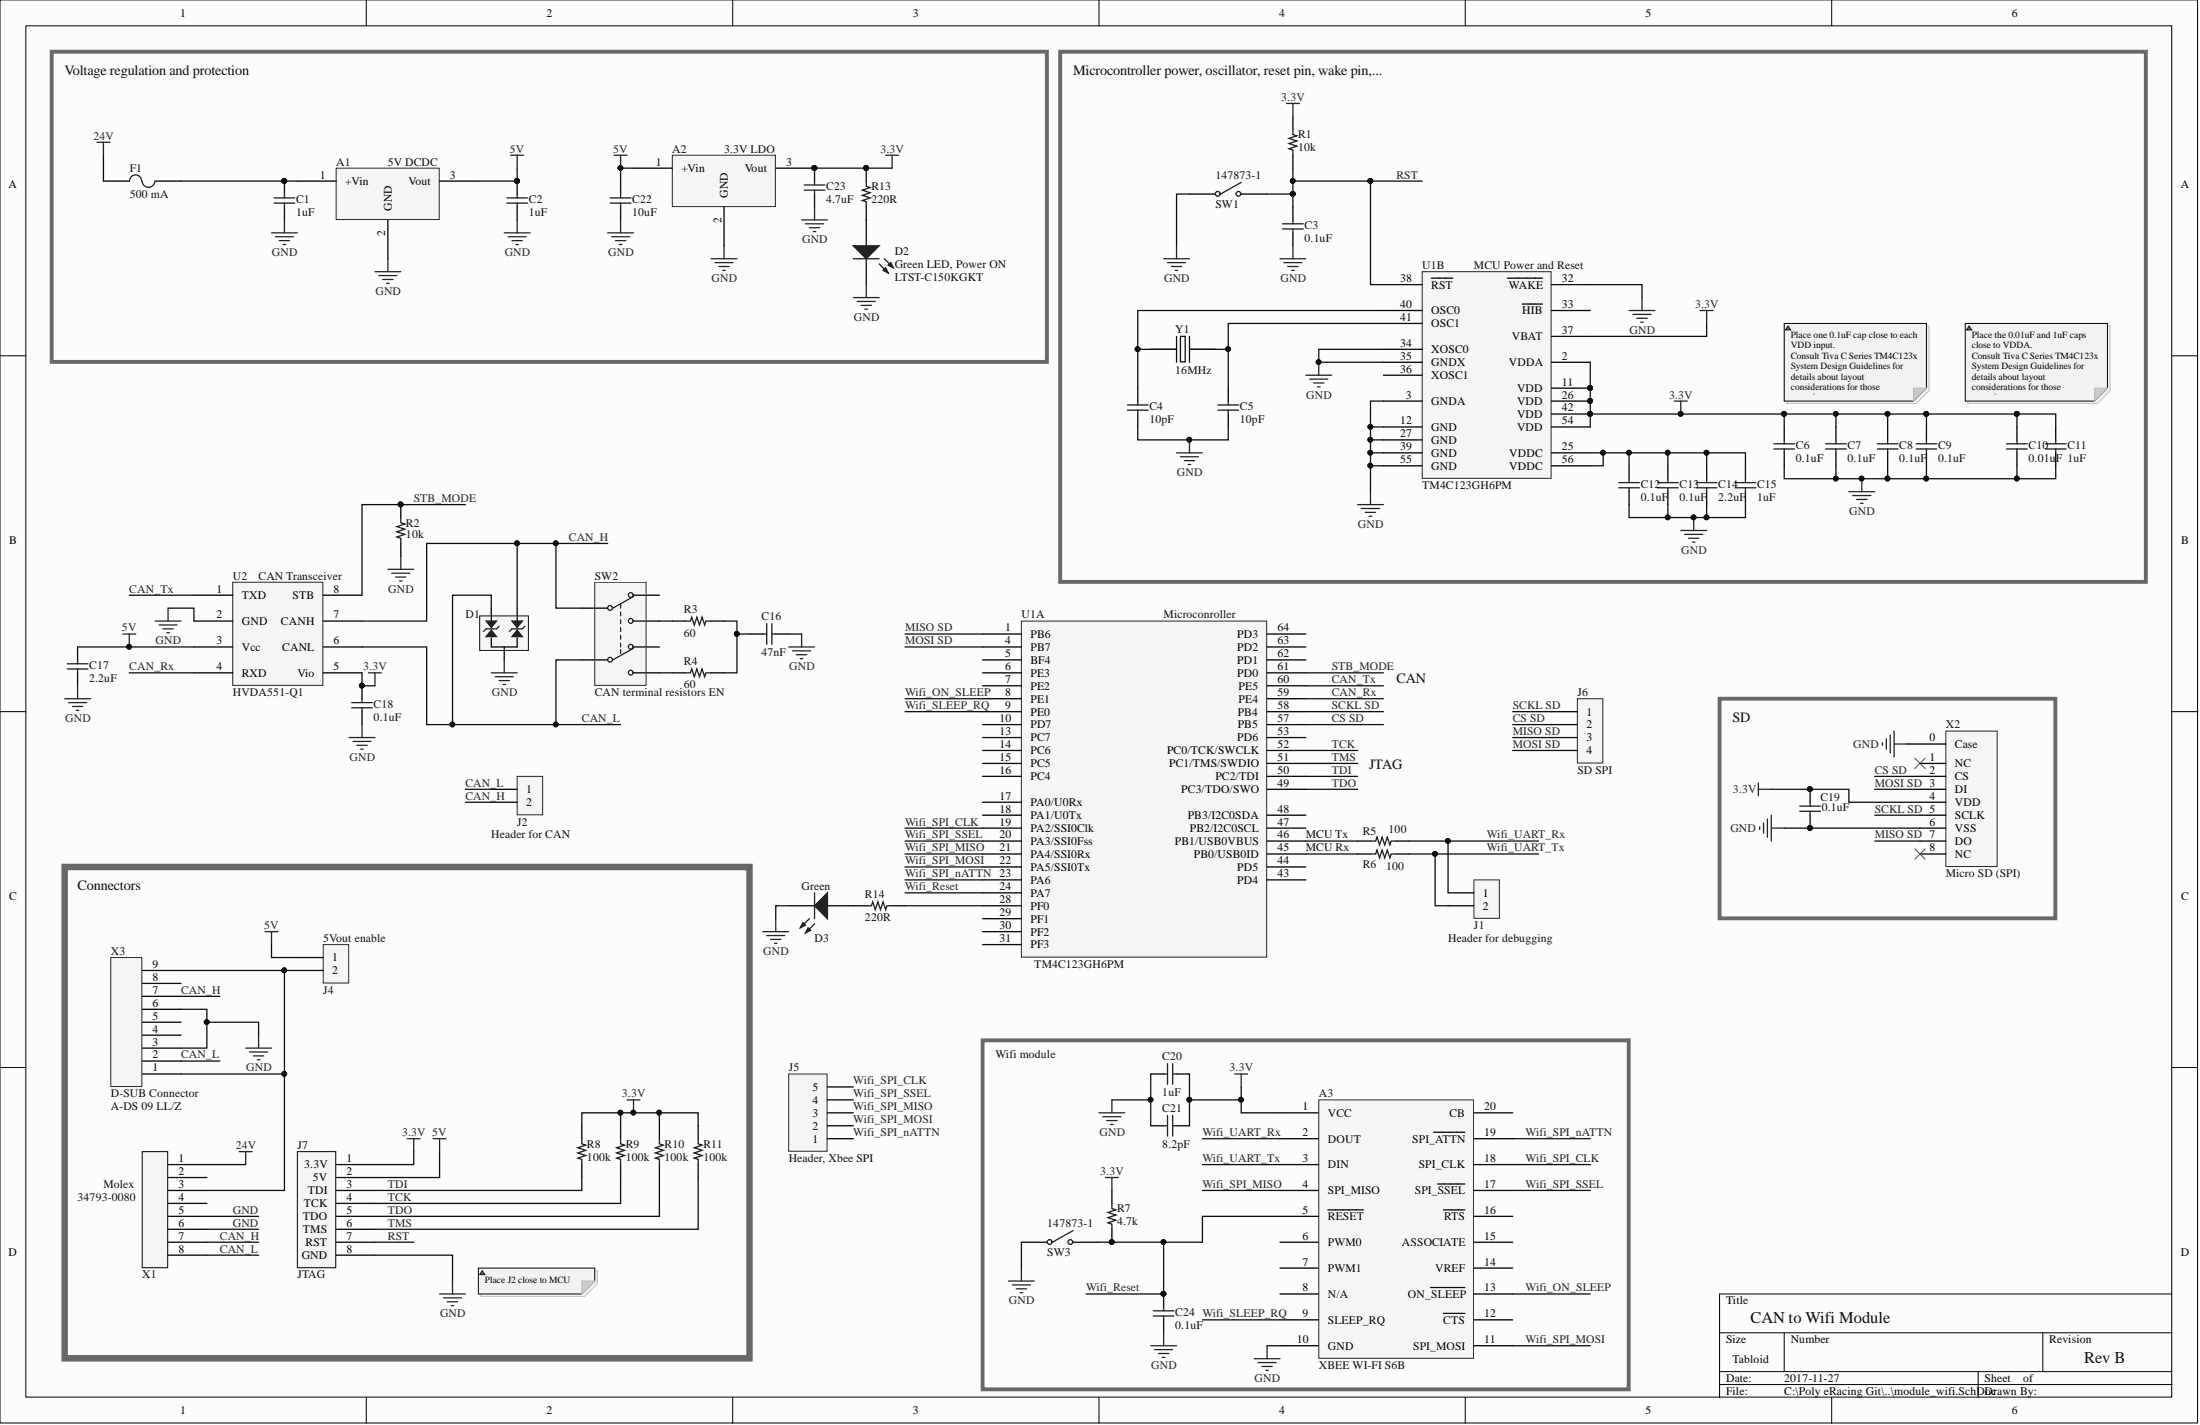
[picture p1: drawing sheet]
# Altium schematic sheet module_wifi.SchDoc
size Tabloid

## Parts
A1  5V DCDC  [R-78E-0.5]
A2  3.3V LDO  [TO252-3]
A3  XBEE WI-FI S6B  [Xbee_TH]
C1  value 1uF  [C0603]  (hidden comment: CAP CER 0603 1uF 25V X7R 20%)
C2  value 1uF  [C0603]  (hidden comment: CAP CER 0603 1uF 25V X7R 20%)
C3  value 0.1uF  [C0603]  (hidden comment: CAP CER 0603 0.1uF 50V C0G 10%)
C4  value 10pF  [C0603]  (hidden comment: CAP CER 0603 10pF 50V C0G 5%)
C5  value 10pF  [C0603]  (hidden comment: CAP CER 0603 10pF 50V C0G 5%)
C6  value 0.1uF  [C0603]  (hidden comment: CAP CER 0603 0.1uF 50V C0G 10%)
C7  value 0.1uF  [C0603]  (hidden comment: CAP CER 0603 0.1uF 50V C0G 10%)
C8  value 0.1uF  [C0603]  (hidden comment: CAP CER 0603 0.1uF 50V C0G 10%)
C9  value 0.1uF  [C0603]  (hidden comment: CAP CER 0603 0.1uF 50V C0G 10%)
C10  value 0.01uF  [C0603]  (hidden comment: CAP CER 0603 0.01uF 50V X7R 10%)
C11  value 1uF  [C0603]  (hidden comment: CAP CER 0603 1uF 25V X7R 20%)
C12  value 0.1uF  [C0603]  (hidden comment: CAP CER 0603 0.1uF 50V C0G 10%)
C13  value 0.1uF  [C0603]  (hidden comment: CAP CER 0603 0.1uF 50V C0G 10%)
C14  value 2.2uF  [C0603]  (hidden comment: CAP CER 0603 2.2uF 6.3V X7R 10%)
C15  value 1uF  [C0603]  (hidden comment: CAP CER 0603 1uF 25V X7R 20%)
C16  value 47nF  [C0603]  (hidden comment: CAP CER 0603 47nF 50V X7R 10%)
C17  value 2.2uF  [C0603]  (hidden comment: CAP CER 0603 2.2uF 6.3V X7R 10%)
C18  value 0.1uF  [C0603]  (hidden comment: CAP CER 0603 0.1uF 50V C0G 10%)
C19  value 0.1uF  [C0603]  (hidden comment: CAP CER 0603 0.1uF 50V C0G 10%)
C20  value 1uF  [C0603]  (hidden comment: CAP CER 0603 1uF 25V X7R 20%)
C21  value 8.2pF  [C0603]  (hidden comment: CAP CER 0603 8.2pF 50V COG ±0.5pF)
C22  value 10uF  [C0603]  (hidden comment: CAP CER 0603 10uF 6.3V X5R 20%)
C23  value 4.7uF  [C0603]  (hidden comment: CAP CER 0603 4.7uF 25V X7R 10%)
C24  value 0.1uF  [C0603]  (hidden comment: CAP CER 0603 0.1uF 50V C0G 10%)
D1  PESD1CAN-UX  [SOT23]  (value not drawn)
D2  Green LED, Power ON  [LED1206]
D3  Green  [LED1206]
F1  500 mA  [R0603]
J1  Header for debugging  [HDR1X2]
J2  Header for CAN  [HDR1X2]
J4  5Vout enable  [HDR1X2]
J5  Header, Xbee SPI  [HDR1X5]
J6  SD SPI  [HDR1X4]
J7  JTAG  [JTAG_Header]
R1  value 10k  [R0603]  (hidden comment: RES 0603 10k 5% 0.1W)
R2  value 10k  [R0603]  (hidden comment: RES 0603 10k 5% 0.1W)
R3  value 60  [R0603]  (hidden comment: RES 0603 60R 1% 1/4W)
R4  value 60  [R0603]  (hidden comment: RES 0603 60R 1% 1/4W)
R5  value 100  [R0603]  (hidden comment: RES 0603 100R 5% 1/4W)
R6  value 100  [R0603]  (hidden comment: RES 0603 100R 5% 1/4W)
R7  value 4.7k  [R0603]  (hidden comment: RES 0603 4.7k 5% 0.1W)
R8  value 100k  [R0603]  (hidden comment: RES 0603 100k 5% 0.1W)
R9  value 100k  [R0603]  (hidden comment: RES 0603 100k 5% 0.1W)
R10  value 100k  [R0603]  (hidden comment: RES 0603 100k 5% 0.1W)
R11  value 100k  [R0603]  (hidden comment: RES 0603 100k 5% 0.1W)
R13  value 220R  [R0603]  (hidden comment: RES 0603 220R 5% 0.25W)
R14  value 220R  [R0603]  (hidden comment: RES 0603 220R 5% 1/4W)
SW1  147873-1  [147873]
SW2  CAN terminal resistors EN  [CL-SB-22A-01T]
SW3  147873-1  [147873]
U1  Microconroller  Part_Number: TM4C123GH6PM  [LQFP64]  (parts A,B of 2)
U2  CAN Transceiver  [SOIC-8]
X1  Manufacturer: Molex  [34791-0080]  (hidden comment: 34793-0080)
X2  Micro SD (SPI)  [475710001]
X3  D-SUB Connector  [A-DS 09 LL/Z]
Y1  value 16MHz  [NX5032GA]  (hidden comment: NX5043GA-16.00MHz)

## Blocks framed on the sheet
Voltage regulation and protection: A1 A2 C1 C2 C22 C23 D2 F1 R13
Microcontroller power, oscillator, reset pin, wake pin,...: C3-C15 R1 SW1 U1 Y1
SD: C19 X2
Connectors: J4 J7 R8-R11 X1 X3
Wifi module: A3 C20 C21 C24 R7 SW3

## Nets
3.3V: A2.3(Vout) A3.1(VCC) C6.2 C7.2 C8.2 C9.2 C10.2 C11.2 C18.2 C19.2 C20.2 C21.2 C23.2 J7.1(3.3V) R1.2 R7.2 R8.2 R9.2 R10.2 R11.2 R13.2 U1.2(VDDA) U1.11(VDD) U1.26(VDD) U1.37(VBAT) U1.42(VDD) U1.54(VDD) U2.5(Vio) X2.4(VDD)
5V: A1.3(Vout) A2.1(+Vin) C2.2 C17.2 C22.2 J4.1 J7.2(5V) U2.3(Vcc)
24V: F1.2 X1.1
GND: A1.2(GND) A2.2(GND) A3.10(GND) C1.1 C2.1 C3.1 C4.1 C5.1 C6.1 C7.1 C8.1 C9.1 C10.1 C11.1 C12.1 C13.1 C14.1 C15.1 C16.2 C17.1 C18.1 C19.1 C20.1 C21.1 C22.1 C23.1 C24.1 D1.3 D2.2(K) D3.2(K) J7.8(GND) R2.1 SW1.1(COMMON) SW3.1(COMMON) U1.3(GNDA) U1.12(GND) U1.27(GND) U1.32(~{WAKE}) U1.34(XOSC0) U1.35(GNDX) U1.39(GND) U1.55(GND) U2.2(GND) X1.5 X1.6 X2.0(Case) X2.6(VSS) X3.3 X3.6
CAN_H: D1.1 J2.2 SW2.2(COMMON1) U2.7(CANH) X1.7 X3.7
CAN_L: D1.2 J2.1 SW2.5(COMMON2) U2.6(CANL) X1.8 X3.2
CAN_Rx: U1.59(PE4) U2.4(RXD)
CAN_Tx: U1.60(PE5) U2.1(TXD)
CS SD: J6.2 U1.57(PB5) X2.2(CS)
MISO SD: J6.3 U1.1(PB6) X2.7(DO)
MOSI SD: J6.4 U1.4(PB7) X2.3(DI)
RST: C3.2 J7.7(RST) R1.1 SW1.2(NO) U1.38(~{RST})
SCKL SD: J6.1 U1.58(PB4) X2.5(SCLK)
STB_MODE: R2.2 U1.61(PD0) U2.8(STB)
TCK: J7.4(TCK) R9.1 U1.52(PC0/TCK/SWCLK)
TDI: J7.3(TDI) R8.1 U1.50(PC2/TDI)
TDO: J7.5(TDO) R10.1 U1.49(PC3/TDO/SWO)
TMS: J7.6(TMS) R11.1 U1.51(PC1/TMS/SWDIO)
Wifi_ON_SLEEP: A3.13(ON_~{SLEEP}) U1.8(PE1)
Wifi_Reset: A3.5(~{RESET}) C24.2 R7.1 SW3.2(NO) U1.24(PA7)
Wifi_SLEEP_RQ: A3.9(SLEEP_RQ) U1.9(PE0)
Wifi_SPI_CLK: A3.18(SPI_CLK) J5.5 U1.19(PA2/SSI0Clk)
Wifi_SPI_MISO: A3.4(SPI_MISO) J5.3 U1.21(PA4/SSI0Rx)
Wifi_SPI_MOSI: A3.11(SPI_MOSI) J5.2 U1.22(PA5/SSI0Tx)
Wifi_SPI_nATTN: A3.19(SPI_~{ATTN}) J5.1 U1.23(PA6)
Wifi_SPI_SSEL: A3.17(SPI_~{SSEL}) J5.4 U1.20(PA3/SSI0Fss)
Wifi_UART_Rx: A3.2(DOUT) J1.1 R5.1
Wifi_UART_Tx: A3.3(DIN) J1.2 R6.1
NetA1_1: A1.1(+Vin) C1.2 F1.1
NetC4_2: C4.2 U1.40(OSC0) Y1.1
NetC5_2: C5.2 U1.41(OSC1) Y1.2
NetC12_2: C12.2 C13.2 C14.2 C15.2 U1.25(VDDC) U1.56(VDDC)
NetC16_1: C16.1 R3.1 R4.1
NetD2_1: D2.1(A) R13.1
NetD3_1: D3.1(A) R14.1
NetJ4_2: J4.2 X1.3 X3.1 X3.9
NetR3_2: R3.2 SW2.3(NO1)
NetR4_2: R4.2 SW2.6(NO2)
NetR5_2: R5.2 U1.46(PB1/USB0VBUS)
NetR6_2: R6.2 U1.45(PB0/USB0ID)
NetR14_2: R14.2 U1.28(PF0)

Not connected (* = marked no-connect by the designer): A3 6(PWM0) 7(PWM1) 8(N/A) 12(~{CTS}) 14(VREF) 15(ASSOCIATE) 16(~{RTS}) 20(CB); SW2 1(NC1) 4(NC2); U1 5(BF4) 6(PE3) 7(PE2) 10(PD7) 13(PC7) 14(PC6) 15(PC5) 16(PC4) 17(PA0/U0Rx) 18(PA1/U0Tx) 29(PF1) 30(PF2) 31(PF3) 33(~{HIB}) 36(XOSC1) 43(PD4) 44(PD5) 47(PB2/I2C0SCL) 48(PB3/I2C0SDA) 53(PD6) 62(PD1) 63(PD2) 64(PD3); X1 2 4; X2 1(NC)* 8(NC)*; X3 4 5 8

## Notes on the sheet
- Place one 0.1uF cap close to each VDD input.
  Consult Tiva C Series TM4C123x System Design Guidelines for details about layout considerations for those capacitors.
- Place the 0.01uF and 1uF caps close to VDDA.
  Consult Tiva C Series TM4C123x System Design Guidelines for details about layout considerations for those capacitors.
- CAN
- JTAG
- MCU Rx
- MCU Tx
- Place J2 close to MCU
- CAN to Wifi Module
- Rev B
